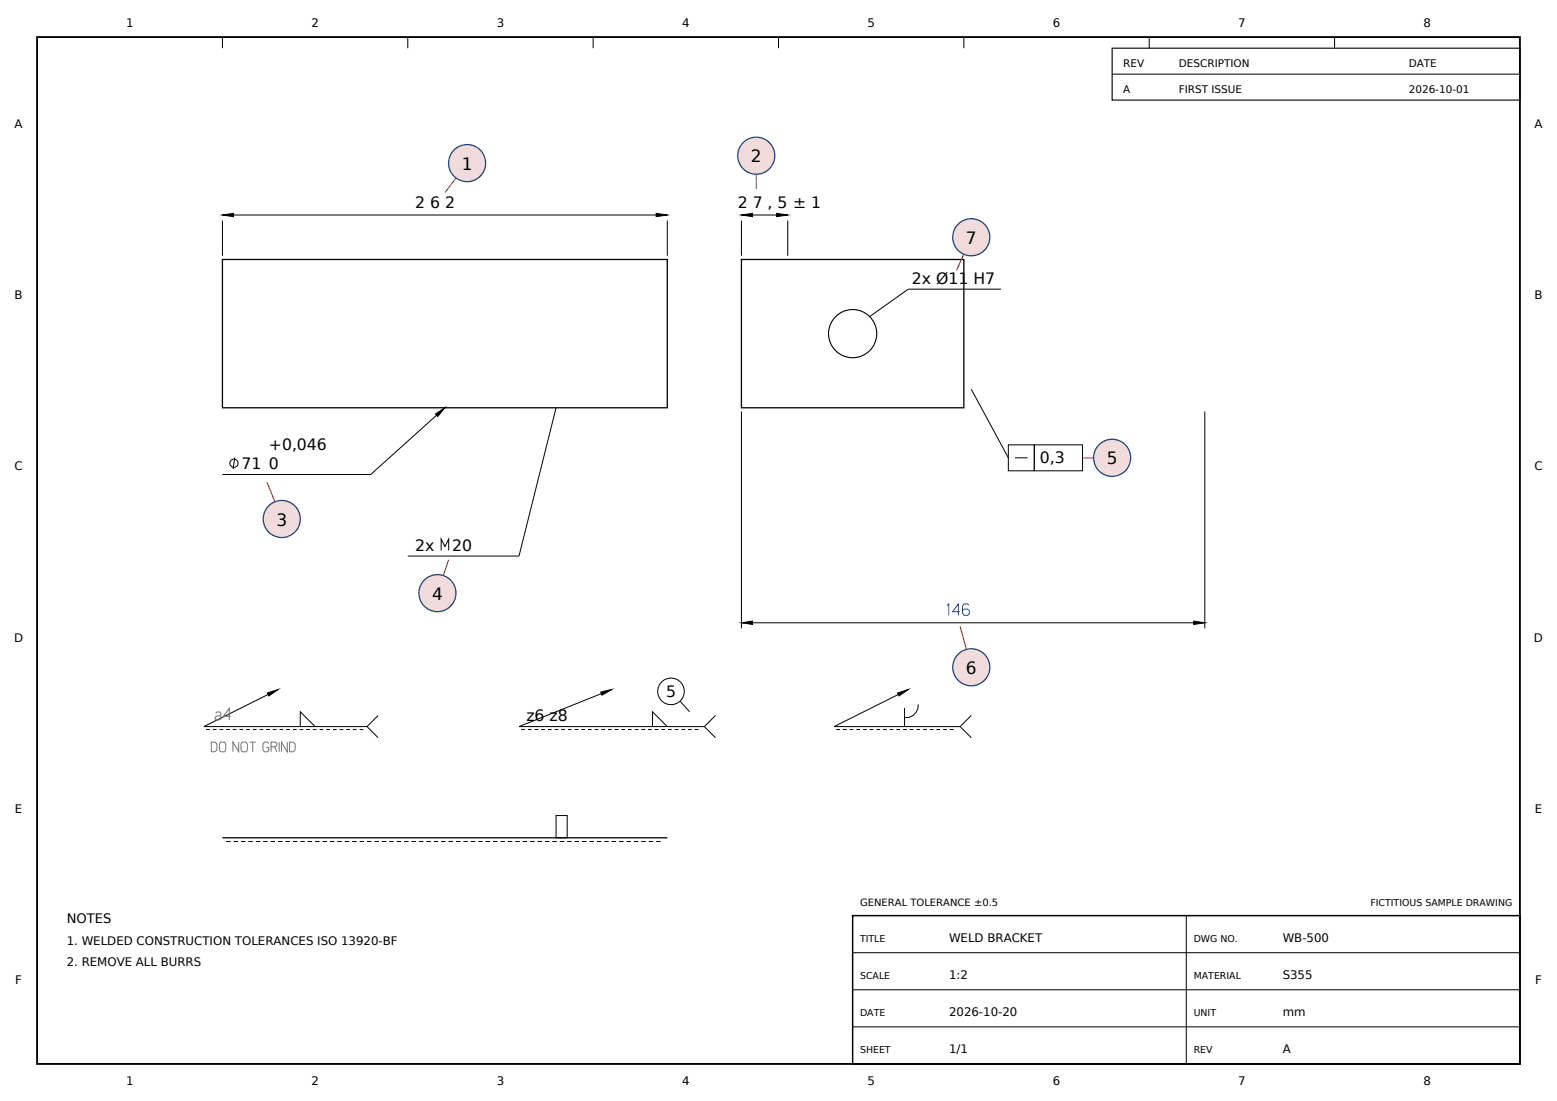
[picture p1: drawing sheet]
<svg xmlns="http://www.w3.org/2000/svg" width="420mm" height="297mm" viewBox="0 0 420 297" stroke-linecap="round" stroke-linejoin="round" font-family="sans-serif">
<path d="M60 70h120v40h-120zM200 70h60v40h-60zM60 226h120" fill="none" stroke="#000" stroke-width=".35"/>
<g fill="none" stroke="#000" stroke-width=".27">
<path d="M60 10v3M110 10v3M160 10v3M210 10v3M260 10v3M300 20h110M310 10v3M360 10v3M60 59.5v9.5M60 58h120M180 59.5v9.5M200 58h12.5"/>
<path d="M200 59.5v9.5M212.5 59.5v9.5M270 78h-25l-10.4 7.4M120 110l-20 18h-40M150 110l-10 40h-30M200 111v58.5M262 105l10 18.5M272 120h7v7h-7zM279 120h13v7h-13zM325 111v58.5M63.3 123.4l-.4 3.1M273.8 123.5h3.4"/>
<path d="M119 148.5v-3.1l1 2 1-2v3.1M200 168h125M55.6 196.8h1M57.4 196.8h1M59.2 196.8h1M61 196.8h1M62.8 196.8h1M64.6 196.8h1M66.4 196.8h1M68.2 196.8h1M70 196.8h1M71.8 196.8h1"/>
<path d="M73.6 196.8h1M75 186l-20 10h44M75.4 196.8h1M77.2 196.8h1M79 196.8h1M80.8 196.8h1M81 196v-4l4 4M82.6 196.8h1M84.4 196.8h1M86.2 196.8h1M88 196.8h1M89.8 196.8h1"/>
<path d="M91.6 196.8h1M93.4 196.8h1M95.2 196.8h1M97 196.8h1M99 196l3 3M102 193l-3 3M140.6 196.8h1M142.4 196.8h1M144.2 196.8h1M146 196.8h1M147.8 196.8h1M149.6 196.8h1"/>
<path d="M151.4 196.8h1M153.2 196.8h1M155 196.8h1M156.8 196.8h1M158.6 196.8h1M160.4 196.8h1M162.2 196.8h1M164 196.8h1M165 186l-25 10h50M165.8 196.8h1M167.6 196.8h1M169.4 196.8h1"/>
<path d="M171.2 196.8h1M173 196.8h1M174.8 196.8h1M176 196v-4l4 4M176.6 196.8h1M178.4 196.8h1M180.2 196.8h1M182 196.8h1M183.5 189.2l2.5 2.8M183.8 196.8h1M185.6 196.8h1M187.4 196.8h1"/>
<path d="M190 196l3 3M193 193l-3 3M225.6 196.8h1M227.4 196.8h1M229.2 196.8h1M231 196.8h1M232.8 196.8h1M234.6 196.8h1M236.4 196.8h1M238.2 196.8h1M240 196.8h1M241.8 196.8h1"/>
<path d="M243.6 196.8h1M244 191v5M245 186l-20 10h34M245.4 196.8h1M247.2 196.8h1M247.7 190a3.3 3.3 0 0 1-3.7 3.6M249 196.8h1M250.8 196.8h1M252.6 196.8h1M254.4 196.8h1M256.2 196.8h1M259 196l3 3"/>
<path d="M262 193l-3 3M61 227h1.2M63 227h1.2M65 227h1.2M67 227h1.2M69 227h1.2M71 227h1.2M73 227h1.2M75 227h1.2M77 227h1.2M79 227h1.2M81 227h1.2"/>
<path d="M83 227h1.2M85 227h1.2M87 227h1.2M89 227h1.2M91 227h1.2M93 227h1.2M95 227h1.2M97 227h1.2M99 227h1.2M101 227h1.2M103 227h1.2M105 227h1.2"/>
<path d="M107 227h1.2M109 227h1.2M111 227h1.2M113 227h1.2M115 227h1.2M117 227h1.2M119 227h1.2M121 227h1.2M123 227h1.2M125 227h1.2M127 227h1.2M129 227h1.2"/>
<path d="M131 227h1.2M133 227h1.2M135 227h1.2M137 227h1.2M139 227h1.2M141 227h1.2M143 227h1.2M145 227h1.2M147 227h1.2M149 227h1.2M150 220h3v6h-3zM151 227h1.2"/>
<path d="M153 227h1.2M155 227h1.2M157 227h1.2M159 227h1.2M161 227h1.2M163 227h1.2M165 227h1.2M167 227h1.2M169 227h1.2M171 227h1.2M173 227h1.2M175 227h1.2"/>
<path d="M177 227h1.2M230 257h180M320 247v40M230 267h180M230 277h180"/>
<circle cx="63.1" cy="125" r="1.11"/>
<circle cx="181" cy="186.5" r="3.6"/>
</g>
<path d="M60 58l3-.5v1zM177 57.5l3 .5-3 .5zM200 58l3-.5v1zM209.5 57.5l3 .5-3 .5zM117.5 111.7l2.5-1.7-1.9 2.3zM200 168l3-.4v.9zM322 167.6l3 .4-3 .5zM72.1 186.9l2.9-.9-2.5 1.7zM162 186.7l3-.7-2.6 1.5zM242.1 186.9l2.9-.9-2.5 1.7z" fill="#000" stroke="#000" stroke-width=".27"/>
<path d="M255.5 163.4l.4-.5v3.1M258.9 165h-1.9l1.5-2.1v3.1M261.3 163.2l-.3-.3h-.9l-.5 .6v1.9l.5 .6h.9l.5-.5v-.7l-.5-.5h-.9l-.5 .5" fill="none" stroke="#1a40bf" stroke-width=".27"/>
<g fill="none" stroke="#000" stroke-width=".3">
<path d="M300 13h110v14h-110z"/>
<circle cx="230" cy="90" r="6.5"/>
</g>
<g fill="none" stroke="#737373" stroke-width=".27">
<path d="M58.2 192.3l.4-.3h.6l.3 .3v1.9M59.5 193.1h-1l-.5 .4 .1 .5 .5 .2h.5l.4-.4M62.2 193.2h-1.9l1.5-2.1v3.1M57 200.2h.9a1.62 1.62 0 0 1 0 2.6h-.9zM59.5 200.2h1.1l.3 .5v1.6l-.3 .5h-1.1l-.3-.5v-1.6zM64.4 200.2v2.6l-1.6-2.6v2.6M65.3 200.2h1.1l.3 .5v1.6l-.3 .5h-1.1l-.3-.5v-1.6zM67.3 200.2h1.7M68.2 200.2v2.6M72.5 200.6l-.3-.4h-.9l-.4 .5v1.6l.4 .5h.9l.3-.4v-.8h-.7M73.1 201.4h1.2l.4-.4v-.4l-.4-.4h-1.2v2.6M74 201.4l.7 1.4"/>
<path d="M75.3 200.2v2.6M77.5 200.2v2.6l-1.6-2.6v2.6M78.1 200.2h.9a1.63 1.63 0 0 1 0 2.6h-.9z"/>
</g>
<path d="M10 10h400v277h-400z" fill="none" stroke="#000" stroke-width=".5"/>
<path d="M230 247h180v40h-180z" fill="none" stroke="#000" stroke-width=".4"/>
<path d="M123 48l-3 4" fill="none" stroke="#f00" stroke-width=".3"/>
<circle cx="126" cy="44" r="5" fill="#f2dcdb" stroke="#1f497d" stroke-width=".35"/>
<path d="M204 47v4" fill="none" stroke="#f00" stroke-width=".3"/>
<circle cx="204" cy="42" r="5" fill="#f2dcdb" stroke="#1f497d" stroke-width=".35"/>
<path d="M72 130l2.1 5.4" fill="none" stroke="#f00" stroke-width=".3"/>
<circle cx="76" cy="140" r="5" fill="#f2dcdb" stroke="#1f497d" stroke-width=".35"/>
<path d="M121 151l-1.4 4.3" fill="none" stroke="#f00" stroke-width=".3"/>
<circle cx="118" cy="160" r="5" fill="#f2dcdb" stroke="#1f497d" stroke-width=".35"/>
<path d="M292 123.5h3" fill="none" stroke="#f00" stroke-width=".3"/>
<circle cx="300" cy="123.5" r="5" fill="#f2dcdb" stroke="#1f497d" stroke-width=".35"/>
<path d="M259 169l1.7 6.2" fill="none" stroke="#f00" stroke-width=".3"/>
<circle cx="262" cy="180" r="5" fill="#f2dcdb" stroke="#1f497d" stroke-width=".35"/>
<path d="M260 68.6l-2 4.4" fill="none" stroke="#f00" stroke-width=".3"/>
<circle cx="262" cy="64" r="5" fill="#f2dcdb" stroke="#1f497d" stroke-width=".35"/>
<g font-size="4.6">
<text x="124.5" y="45.8">1</text>
<text x="202.5" y="43.8">2</text>
<text x="260.5" y="65.8">7</text>
<text x="298.5" y="125.3">5</text>
<text x="74.5" y="141.8">3</text>
<text x="116.5" y="161.8">4</text>
<text x="260.5" y="181.8">6</text>
</g>
<g font-size="4.2">
<text x="112" y="56">2 6 2</text>
<text x="199" y="56">2 7 , 5 ± 1</text>
<text x="246" y="76.5">2x Ø11 H7</text>
<text x="72.5" y="121.4">+0,046</text>
<text x="280.5" y="125">0,3</text>
<text x="65.1" y="126.5">71</text>
<text x="72.5" y="126.5">0</text>
<text x="112" y="148.5">2x</text>
<text x="121.9" y="148.5">20</text>
<text x="179.7" y="188">5</text>
<text x="142" y="194.5">z6 z8</text>
</g>
<text font-size="3.5" x="18" y="249">NOTES</text>
<g font-size="3.2">
<text x="34" y="7.2">1</text>
<text x="84" y="7.2">2</text>
<text x="134" y="7.2">3</text>
<text x="184" y="7.2">4</text>
<text x="234" y="7.2">5</text>
<text x="284" y="7.2">6</text>
<text x="334" y="7.2">7</text>
<text x="384" y="7.2">8</text>
<text x="3.9" y="34.6">A</text>
<text x="413.9" y="34.6">A</text>
<text x="3.9" y="80.8">B</text>
<text x="413.9" y="80.8">B</text>
<text x="3.9" y="126.9">C</text>
<text x="413.9" y="126.9">C</text>
<text x="3.8" y="173.1">D</text>
<text x="413.8" y="173.1">D</text>
<text x="4" y="219.3">E</text>
<text x="414" y="219.3">E</text>
<text x="18" y="255">1. WELDED CONSTRUCTION TOLERANCES ISO 13920-BF</text>
<text x="256" y="254">WELD BRACKET</text>
<text x="346" y="254">WB-500</text>
<text x="18" y="260.5">2. REMOVE ALL BURRS</text>
<text x="4.1" y="265.4">F</text>
<text x="256" y="264">1:2</text>
<text x="346" y="264">S355</text>
<text x="414.1" y="265.4">F</text>
<text x="256" y="274">2026-10-20</text>
<text x="346" y="274">mm</text>
<text x="256" y="284">1/1</text>
<text x="346" y="284">A</text>
<text x="34" y="292.8">1</text>
<text x="84" y="292.8">2</text>
<text x="134" y="292.8">3</text>
<text x="184" y="292.8">4</text>
<text x="234" y="292.8">5</text>
<text x="284" y="292.8">6</text>
<text x="334" y="292.8">7</text>
<text x="384" y="292.8">8</text>
</g>
<g font-size="2.8">
<text x="303" y="18.2">REV</text>
<text x="318" y="18.2">DESCRIPTION</text>
<text x="380" y="18.2">DATE</text>
<text x="303" y="25.2">A</text>
<text x="318" y="25.2">FIRST ISSUE</text>
<text x="380" y="25.2">2026-10-01</text>
</g>
<text font-size="2.7" x="232" y="244.5">GENERAL TOLERANCE ±0.5</text>
<g font-size="2.5">
<text x="369.6" y="244.5">FICTITIOUS SAMPLE DRAWING</text>
<text x="232" y="254">TITLE</text>
<text x="322" y="254">DWG NO.</text>
<text x="232" y="264">SCALE</text>
<text x="322" y="264">MATERIAL</text>
<text x="232" y="274">DATE</text>
<text x="322" y="274">UNIT</text>
<text x="232" y="284">SHEET</text>
<text x="322" y="284">REV</text>
</g>
</svg>
